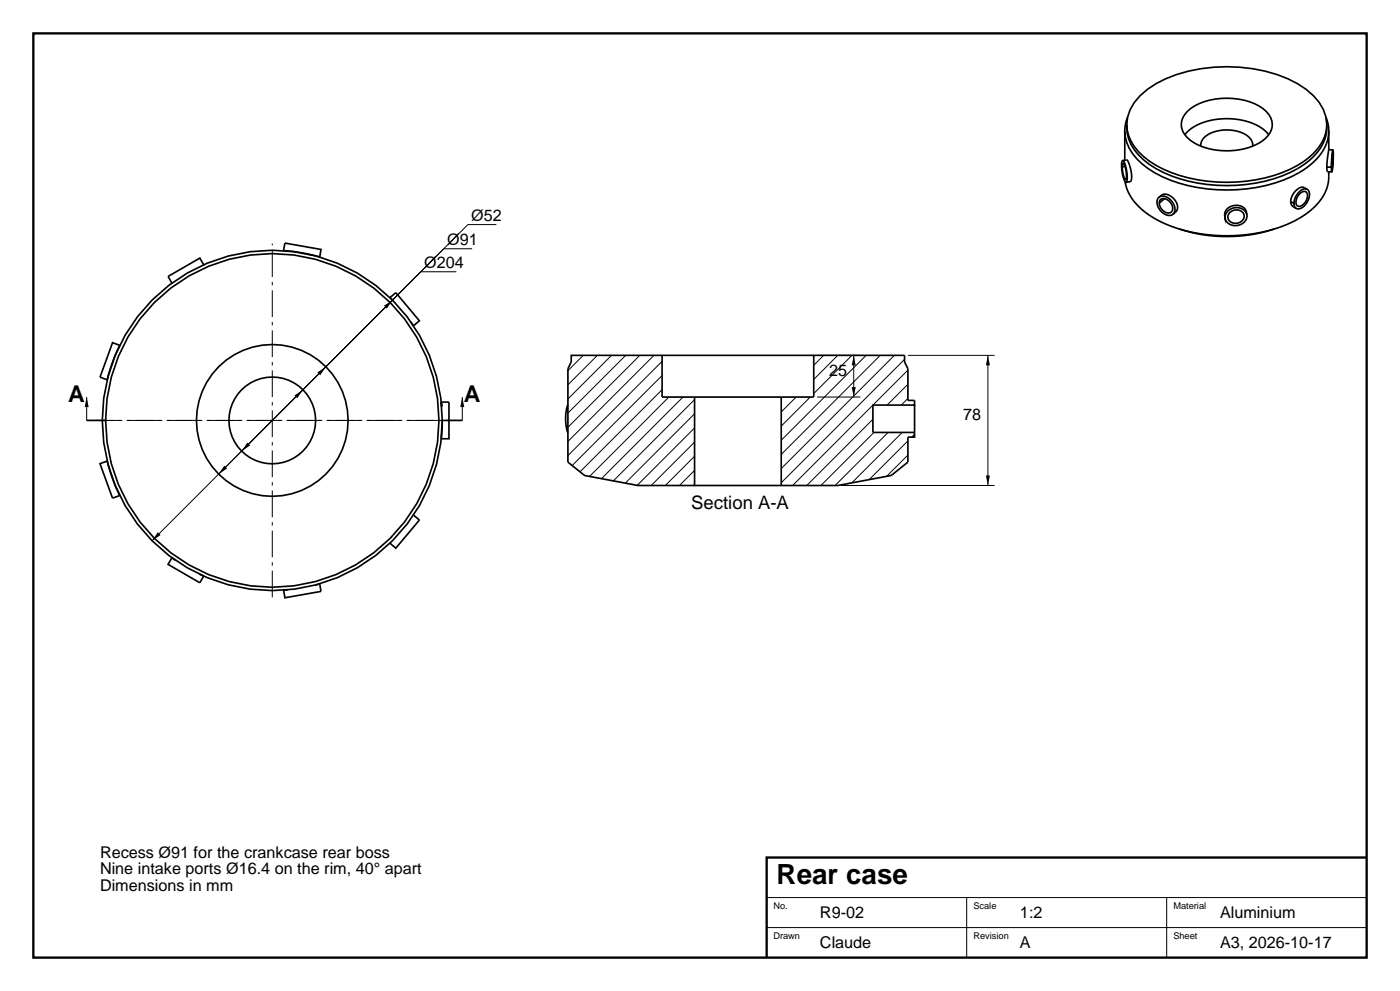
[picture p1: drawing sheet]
<svg xmlns="http://www.w3.org/2000/svg" width="420mm" height="297mm" viewBox="0 0 420 297" stroke-linecap="round" stroke-linejoin="round" font-family="sans-serif">
<path d="M10 10h400v277h-400zM410 257h-180v30" fill="none" stroke="#000" stroke-width=".7" stroke-linecap="butt"/>
<g fill="none" stroke="#000" stroke-width=".3">
<path d="M141.6 74.6h-8.5l-67.5 67.5M148.9 67.3h-8.5l-67.9 67.9M136.9 81.5h-10.7l-80.6 80.6M26 119v7M138.7 119v7M175 106.5l-4.6 4.6M179.2 106.5l-8.8 8.8M183.5 106.5l-13.1 13.1M187.7 106.5l-17.3 17.3M191.9 106.5l-21.5 21.6M196.2 106.5l-25.8 25.8M198.6 116.8l-24.6 24.6"/>
<path d="M198.6 112.5l-27 27M198.6 108.3l-28.2 28.3M200.7 119l-23.8 23.8M204.9 119l-24.5 24.5M208.4 119.8l-24.4 24.3M234.6 119l-.2 .2M238.8 119l-4.4 4.5M243.1 119l-8.7 8.7M245.1 106.5h13M245.1 119h13M247.1 106.5l-3 3M251.3 106.5l-7.2 7.2"/>
<path d="M255.6 106.5l-11.5 11.5M256.1 106.5v12.5M259.8 106.5l-25.4 25.5M264.1 106.5l-29.7 29.7M268.3 106.5l-33.9 33.9M271.4 107.7l-37 37M272.4 119.4l-2 2M272.4 115.2l-6.3 6.2M272.4 110.9l-34.6 34.6M272.4 106.5h26M296.4 106.5v39M208.4 136.7l-8.8 8.8"/>
<path d="M208.4 132.5l-13 13M208.4 128.3l-17.2 17.2M208.4 124l-20.8 20.8M261.9 125.7l-19.9 19.8M262.2 129.6l-15.9 15.9M266.4 129.6l-15.9 15.9M270.7 129.6l-15.2 15.1M272.4 136.4l-6.4 6.4M272.4 132.1l-11.6 11.6M274.4 130.1l-.9 .9M208.4 145.2l-.3 .3M208.4 141l-4.5 4.5"/>
<path d="M252.4 145.5h46M230 269h180M230 278h180M290 269v18M350 269v18"/>
</g>
<g fill="none" stroke="#000" stroke-width=".5">
<path d="M337.4 39.3v8.7M338 37.3a13.5 13.5 0 0 0 6.8 12 43.5 43.5 0 0 0 29.1 6 35.1 35.1 0 0 0 18.5-6.9 13.1 13.1 0 0 0 5.6-11.1M338.3 35.2l-.8 3.2a11.2 11.2 0 0 0 3.5 9.2 32.4 32.4 0 0 0 18.2 8.6 46.3 46.3 0 0 0 31.8-5.3 14.5 14.5 0 0 0 7.6-11.8l-.2-2-.6-1.9M342.1 28.7a33.2 33.2 0 0 1 18.2-8.1 46.4 46.4 0 0 1 28.9 4.5 17.1 17.1 0 0 1 8.6 10l.2 2.2a14.2 14.2 0 0 1-7.4 11.4 46 46 0 0 1-36.7 3.9 23.9 23.9 0 0 1-14.6-10.3 11 11 0 0 1 2.8-13.6zM356.2 33.4a19.2 19.2 0 0 1 17.1-3.4 11.8 11.8 0 0 1 7.9 5.3 4.7 4.7 0 0 1 .1 3.8 8.1 8.1 0 0 1-3.6 3.8 21 21 0 0 1-20.2-.6 5.5 5.5 0 0 1-1.3-8.9zM398.6 39.3v5.6M336.7 48.2a.47 .47 0 0 1 .6 .5 9.8 9.8 0 0 1 .6 5.9 2.63 2.63 0 0 1-1.2-2.5l-.2-2.6zM336.8 48.1l1.2-.2a8.6 8.6 0 0 1 1.2 6.4l-1.4 .3M336.9 49a5.8 5.8 0 0 1 .8 4.8 6.2 6.2 0 0 1-.8-4.8zM337.5 49.9l-.8 .1M347.6 59.2a2.76 2.76 0 0 1 3.9 1.1 2.82 2.82 0 0 1 .2 4 3.7 3.7 0 0 1-3.7-1.1 3.7 3.7 0 0 1-.6-3.8zM347.7 59.1a2.85 2.85 0 0 1 4.6 .6 2.8 2.8 0 0 1 .3 3.9l-.7 .6"/>
<path d="M348.2 59.8a2.66 2.66 0 0 1 3.6 2.7 1.55 1.55 0 0 1-1.2 1.4 1.55 1.55 0 0 1-1.7-.8 2.28 2.28 0 0 1-.8-3.2zM349.4 59.5l-1.6 1.4M355.5 40.4a16 16 0 0 1 12.5-4.8 16 16 0 0 1 12.6 4.8M360.3 43.8l-.1-.3a3.5 3.5 0 0 1 2.3-3.2 11.5 11.5 0 0 1 12.3 .9 2.74 2.74 0 0 1 1 2.3v.3M390 58a1.24 1.24 0 0 1 1.7-.5 1.24 1.24 0 0 1 .5 1.7 2.71 2.71 0 0 1-2.9 2.5l-.5-.6a3.3 3.3 0 0 1 1.2-3.1zM392.2 56.8l-1.2-.7-.9 .1a5.1 5.1 0 0 0-2.9 4.2M398.1 50.1l.2 1.3 1.2 .1M398.6 44.9l-.5 5.2h1.3l.5-5.2v3.3l-.4 3.3-.1-1.4M398.6 44.9h1.3M398.6 51.5a14 14 0 0 1-6.9 12.7l-2.9 1.7-2.6 1.3a48.9 48.9 0 0 1-38.7-1.1 17.6 17.6 0 0 1-9.8-10.9l-.2-.7M399.8 45.8l.1 2.4-.3 2.5-.1-2.3zM61.1 79.3h.1"/>
<path d="M61.1 79.3l-1.2-1.9-7.6 4.4-1.9 1 1.2 2M85.5 72.8l10.8 2-.4 2.2-.3-.1a51.3 51.3 0 0 0-10.5-1.8zM353.7 68.6a46.1 46.1 0 0 0 28.6 0M367.4 64.3a3.5 3.5 0 0 1 2.9-2.7 3.5 3.5 0 0 1 3.6 1.7l.2 1.1M367.4 64.3l.1 1.1M367.4 64.3l.1 .8a3.4 3.4 0 0 1 3-2.9 3.4 3.4 0 0 1 3.6 2.2 3.3 3.3 0 0 1-2.9 3.3 3.3 3.3 0 0 1-3.7-2.4v-.2M369 63.6a2.41 2.41 0 0 1 2.6-.7 2.41 2.41 0 0 1 1.6 2.2 2.51 2.51 0 0 1-2.4 1.9 2.51 2.51 0 0 1-2.4-1.8l.1-.9zM387.2 60.4l.4 1.2 1.3 .9M387.2 60.4l1 .6a4.3 4.3 0 0 1 3.6-4.4 2.12 2.12 0 0 1 .7 3.2 3.3 3.3 0 0 1-3.6 2.7l-.5-.6-.2-.9M118 90.2l-1-1 1.7-1.5 7.1 8.4-1.7 1.5-.8-1.1M33.8 102.7l2.1 .8-.1 .3a50.7 50.7 0 0 0-3.6 10l-2.2-.8zM198.6 106.5h-27.2v2l-1 2v28l5 4 16 3h17v-26.5"/>
<path d="M198.6 106.5h45.5M198.6 106.5v12.5h9.8M208.4 119h26M234.4 119h9.7v-12.5h27.3v2l1 2v9.5h2v1.4h-12.5v8.2h12.5M234.4 119v26.5M26 126h6M30 139l2.2-.8v.3a50.9 50.9 0 0 0 3.7 10l-2.1 .8zM132.4 120.5h2.3v11h-2.3l.3-5.5M132.5 121.8l-.1-1.3 .1 1.4M132.7 126h6M170.4 121.3a13.5 13.5 0 0 0 0 8.4M274.4 129.6v1.4h-2v7.5l-5 4-16 3h-17"/>
<path d="M274.4 121.4v8.2M124.1 154.4l1.7 1.5-4.9 5.8-2.2 2.6-1.7-1.5M208.4 145.5h26M52.7 168l-1.1-.8-1.2 1.9 9.5 5.5 1.2-1.9-1.3-.6M94.6 175.4l1.3-.4 .4 2.2-10.8 2-.4-2.3 1.4-.1"/>
<circle cx="81.7" cy="126" r="51"/>
<circle cx="81.7" cy="126" r="50"/>
<circle cx="81.7" cy="126" r="13"/>
<circle cx="81.7" cy="126" r="22.8"/>
</g>
<path d="M26 126h112.7M28.7 126h106M81.7 179v-106" fill="none" stroke="#000" stroke-width=".3" stroke-dasharray="8 1.5 1 1.5" stroke-linecap="butt"/>
<path d="M115.2 91.6l2.5-1.7-1.7 2.6zM26 119l.6 3h-1.2zM88.3 118.5l2.6-1.7-1.7 2.6zM95.2 111.6l2.6-1.7-1.7 2.6zM138.7 119l.6 3h-1.2zM255.5 116h1.2l-.6 3zM256.1 106.5l.6 3h-1.2zM296.4 106.5l.6 3h-1.2zM74.2 132.6l.8 .9-2.5 1.7zM67.3 139.5l.8 .9-2.5 1.7zM295.8 142.5h1.2l-.6 3zM47.3 159.5l.9 .9-2.6 1.7z" fill="#000"/>
<text font-size="8.3" x="233" y="265">Rear case</text>
<g font-size="6.9">
<text x="20.5" y="120.5">A</text>
<text x="139.2" y="120.5">A</text>
</g>
<text font-size="5.6" x="207.4" y="152.5">Section A-A</text>
<g font-size="4.9">
<text x="141.4" y="66.1">Ø52</text>
<text x="134.1" y="73.4">Ø91</text>
<text x="127.2" y="80.3">Ø204</text>
<text x="248.7" y="112.8">25</text>
<text x="289" y="126">78</text>
<text x="30" y="257">Recess Ø91 for the crankcase rear boss</text>
<text x="30" y="262">Nine intake ports Ø16.4 on the rim, 40° apart</text>
<text x="30" y="267">Dimensions in mm</text>
<text x="246" y="275">R9-02</text>
<text x="306" y="275">1:2</text>
<text x="366" y="275">Aluminium</text>
<text x="246" y="284">Claude</text>
<text x="306" y="284">A</text>
<text x="366" y="284">A3, 2026-10-17</text>
</g>
<g font-size="2.8">
<text x="232" y="272.5">No.</text>
<text x="292" y="272.5">Scale</text>
<text x="352" y="272.5">Material</text>
<text x="232" y="281.5">Drawn</text>
<text x="292" y="281.5">Revision</text>
<text x="352" y="281.5">Sheet</text>
</g>
</svg>
